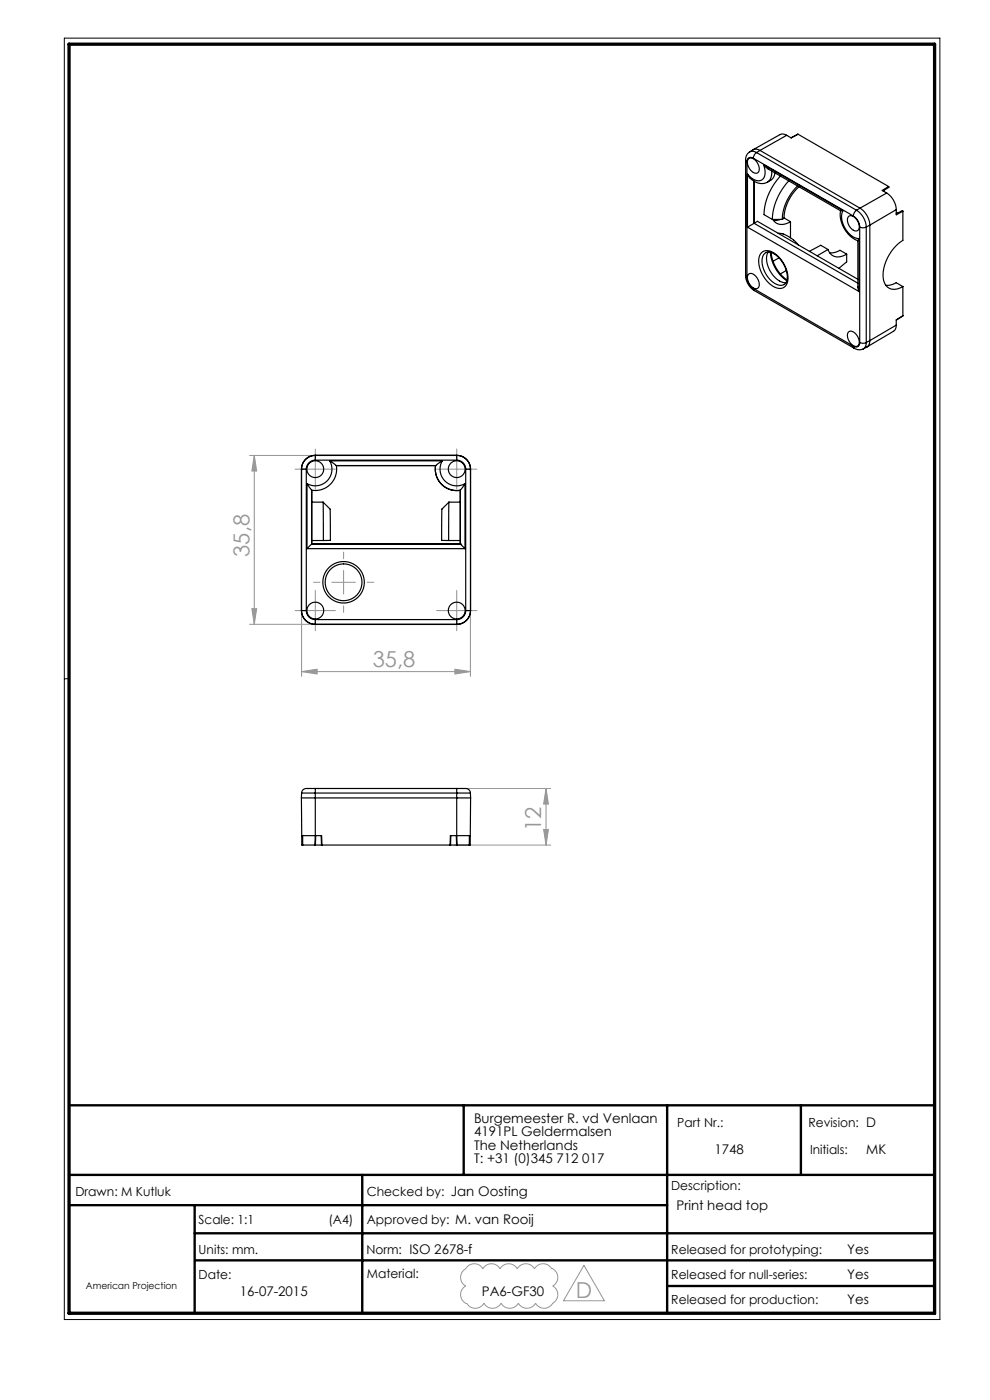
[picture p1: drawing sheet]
<svg xmlns="http://www.w3.org/2000/svg" width="210mm" height="297mm" viewBox="0 0 210 297" stroke-linecap="round" stroke-linejoin="round" font-family="sans-serif">
<path d="M13.6 8.1h185.8v271.8h-185.8zM14.6 144h-1" fill="none" stroke="#000" stroke-width=".21"/>
<path d="M14.6 234.5h183.6M98.4 234.5v14.7M141.5 234.5v44.1M169.9 234.5v14.7M14.6 249.2h183.6M14.6 255.7h126.9M41.3 255.7v22.9M76.8 249.2v29.4M41.3 261.6h156.9M41.4 267.4h156.8M141.5 272.8h56.7" fill="none" stroke="#000" stroke-width=".5"/>
<path d="M14.6 9.4h183.6v269.2h-183.6z" fill="none" stroke="#000" stroke-width=".7"/>
<g fill="none" stroke="#959595" stroke-width=".21">
<path d="M52.9 96.6h13M53.9 96.6l.5 3.3h-1zM53.9 96.6v35.8M64.4 99.5h5M66.9 97v5M94.4 99.5h5M96.9 97v5M52.9 132.4h13M53.4 129.1h1l-.5 3.3zM64 130.5v13M64.4 129.5h5M66.9 127v5"/>
<path d="M70.4 123.5h5M72.9 121v5M94.4 129.5h5M96.9 127v5M99.8 130.5v13M64 142.5l3.3-.5v1zM64 142.5h35.8M96.5 142l3.3 .5-3.3 .5zM96.5 179.3h20.3M97.9 167.3h18.9M115.3 176h1l-.5 3.3zM115.8 167.3l.5 3.3h-1z"/>
<path d="M115.8 167.3v12M99.2 268.7a2.09 2.09 0 0 1 3.2 .5 2.09 2.09 0 0 1 3.7 0 2.09 2.09 0 0 1 3.6 0 2.09 2.09 0 0 1 3.7 0 2.09 2.09 0 0 1 3.6 0v-.1a2.02 2.02 0 0 1 1.3 1.8 2.02 2.02 0 0 1-1.1 1.9 2.19 2.19 0 0 1-.1 3.8 2.09 2.09 0 0 1-3.5-.1 2.09 2.09 0 0 1-3.7 0 2.09 2.09 0 0 1-3.6 0 2.09 2.09 0 0 1-3.6 0 2.09 2.09 0 0 1-3.7 0 2.02 2.02 0 0 1-1.3-1.8 2.02 2.02 0 0 1 1.1-1.9 2.19 2.19 0 0 1 .1-3.8zM123.9 268.4l4.3 7.6h-8.7z"/>
</g>
<g fill="none" stroke="#959595" stroke-width=".21" stroke-dasharray="15.2 1.3 1.3 1.3">
<path d="M64.4 99.5h-1.8M66.9 97v-1.8M69.4 99.5h1.8M94.4 99.5h-1.8M96.9 97v-1.8M99.4 99.5h1.8M66.9 102v1.8M72.9 118.5v-1.4M96.9 102v1.8M64.4 129.5h-1.8M66.9 127v-1.8M66.9 132v1.8"/>
<path d="M67.9 123.5h-1.4M69.4 129.5h1.8M72.9 128.5v1.4M77.9 123.5h1.4M94.4 129.5h-1.8M96.9 127v-1.8M96.9 132v1.8M99.4 129.5h1.8"/>
</g>
<g fill="#959595">
<path d="M53.4 129.1h1l-.5 3.3zM53.9 96.6l.5 3.3h-1zM115.3 176h1l-.5 3.3zM115.8 167.3l.5 3.3h-1z"/>
<path d="M64 142.5l3.3-.5v1zM96.5 142l3.3 .5-3.3 .5z"/>
</g>
<g fill="none" stroke="#000" stroke-width=".25">
<path d="M158.2 33.9l.2 .5M158.2 33.9v24.5M158.4 34.4v24.5M158.6 36.9a3.3 3.3 0 0 0 4.2 1.7M158.6 36.9v11.3M158.7 33.7a1.3 1.3 0 0 1 1.9 .8 1.45 1.45 0 0 1-.1 2.3 2.27 2.27 0 0 1-1.8-3.1zM159 32.2a1.93 1.93 0 0 0-.8 1.7M159 32.2a1.4 1.4 0 0 1 1.5 .2M159.7 31.8a1.42 1.42 0 0 1 1.5 .1M159.7 31.8l-.7 .4M159.8 33.6a.82 .82 0 0 0-1-.1 .82 .82 0 0 0-.4 .9M159.8 33.6l21.2 12.2"/>
<path d="M160 38.4v9M160 38.5v8.9M160.5 32.4a1.57 1.57 0 0 0-.7 1.2M160.5 32.4l21.2 12.2M161.2 31.9l21.2 12.3M161.2 31.9l-.7 .5M162 34.9a2.69 2.69 0 0 1-.4 3.3 2.57 2.57 0 0 1-3-1.3M162 34.9l.9 .9 15.4 8.9M162 34.9l16.8 9.8M163.7 36.3a2.38 2.38 0 0 1-.9 2.4M164.4 36.7a2.02 2.02 0 0 1-.9 1.5l-.7 .4M165.5 37.4a12.7 12.7 0 0 0-3.4 8.1l1.7 1.1"/>
<path d="M166.9 28.7l-.7-.3-.6 .1-5.8 3.3M166.9 28.7l-5.7 3.2M167.3 38.4a12.9 12.9 0 0 0-3.5 8.2M169.2 39.5a10.4 10.4 0 0 0-3.3 7M169.3 28.5l-1.5 .8-.9-.6M169.3 28.5l-1.5 .7M169.3 28.5l19.2 11.1M169.5 39.6a9.6 9.6 0 0 0-3.2 6.7l-.4 .2M188.5 39.6v.1l-1.2 .8M188.5 39.6l-1.4 .8 1 .6M158.2 58.4a4 4 0 0 0 1.8 3.2M158.2 58.4l.2 .5"/>
<path d="M158.4 58.9a2.98 2.98 0 0 0 1.4 2.3M158.6 48.2l23.7 13.7M158.7 58.2a1.3 1.3 0 0 1 1.9 .8 1.45 1.45 0 0 1-.1 2.2 2.27 2.27 0 0 1-1.8-3zM160 47.4l-1.4 .8M160 47.4l22 12.7M160 47.4l.7-.4 21.3 12.2M160 47.4h.1M161.6 53.6a2.45 2.45 0 0 1 3.3 .6 6 6 0 0 1 2 6.1 2.03 2.03 0 0 1-3.3 .2 6.2 6.2 0 0 1-2.4-6.3zM162.1 53.9a1.82 1.82 0 0 1 2.6 .3 5.7 5.7 0 0 1 2.1 5.6 1.59 1.59 0 0 1-2.5 .3 5.5 5.5 0 0 1-2.4-5.9zM163 53.5a4.9 4.9 0 0 0 1.6 5.5 3 3 0 0 0 2.1 1M163.4 53.5a8.2 8.2 0 0 0 3.5 6.1M163.6 53.6a8.3 8.3 0 0 0 3.3 5.8"/>
<path d="M163.9 46.6a2.48 2.48 0 0 0 3.8 .4M165.1 49.5a6.4 6.4 0 0 1 4.3 2.5M165.2 54.7l-1.2 .7M165.5 46.6l-1.4 .2M165.9 46.5l-2.1 .1M166.3 46.2l1.4 .8M166.8 57.4l-1.3 .7M167.7 47v3.5M175.6 52.9a2.32 2.32 0 0 0 3.7 1.2l.3-.2M175.6 52.9l-2.3 1.4M175.6 52.9l-1.5-.9-2.4 1.3M176 53.6l1.2-.1 1-.4 1.4 .8"/>
<path d="M178.3 44.7a6.1 6.1 0 0 0 3.7 6.4M178.8 44.7a4.6 4.6 0 0 0 1.8 5.3l.7 .4 1 .2M178.8 44.7h-.5M179.6 53.9v1.6l-1.7 1.4M180 46a1.3 1.3 0 0 1 1.8 .8 1.45 1.45 0 0 1-.1 2.2 2.28 2.28 0 0 1-1.7-3zM181 45.8a2.98 2.98 0 0 1 1.4 2.4M181.7 44.6a4.5 4.5 0 0 1 2.1 3.6M181.7 44.6a1.57 1.57 0 0 0-.7 1.2M182.3 50.6l-.3 .4v9.9l.3 1M182.3 50.6v11.3M182.4 48.2a1.57 1.57 0 0 0 1.4 0M182.4 48.2v24.5"/>
<path d="M182.4 44.2a4.6 4.6 0 0 1 2.1 3.6M182.4 44.2l-.7 .4M183.8 48.2v24.5M184.5 47.8l-.7 .4M184.5 47.8v24.5M187.6 40.3l-.1 .3M188.1 41a4.5 4.5 0 0 1 2 3.5M188.1 41l-5.7 3.2M190.1 44.5v1.1l1.4-.8M190.1 45.2h.3M190.1 44.5l-5.6 3.3M191.5 44.8v6.2a9 9 0 0 0-4.1 8.4 2.38 2.38 0 0 0 3.8 1.6l.3-.2"/>
<path d="M191.5 44.8l-.1-.1-1.3 .7M159.8 61.2l.2 .4M159.8 61.2l21.2 12.2M160 61.6l21.2 12.3M180 70.5a1.3 1.3 0 0 1 1.8 .8 1.45 1.45 0 0 1-.1 2.2 2.28 2.28 0 0 1-1.7-3zM181 73.4l.2 .5M181.2 73.9a1.94 1.94 0 0 0 1.9 .1M182.4 72.7a.82 .82 0 0 1-.4 .8 .82 .82 0 0 1-1-.1M182.4 72.7a1.57 1.57 0 0 0 1.4 0M183.8 72.7a1.4 1.4 0 0 1-.7 1.3M184.5 72.3a1.42 1.42 0 0 1-.6 1.3l-.8 .4M184.5 72.3l-.7 .4"/>
<path d="M187.9 60.5l1.2-.1 1-.4 1.4 .8M190.1 69l-.1 .7-.3 .5-5.8 3.4M190.1 67.9v1.1M190.1 69l-5.6 3.3M191.5 67l-1.4 .9M191.5 60.8v6.2M63.9 99.5v30M63.9 99.5h.1M64 99.5h1M65 99.5v30M66.9 97.6a1.91 1.91 0 0 0-1.9 1.9M66.9 96.6a2.91 2.91 0 0 0-2.9 2.9"/>
<path d="M66.9 96.6v1M66.9 96.6a2.94 2.94 0 0 0-3 2.9M66.9 97.6h30M66.9 96.6h30M66.9 96.6h.1M69.9 97.8a3.5 3.5 0 0 1-.5 4.2 3.5 3.5 0 0 1-4.3 .6M69.9 97.8l1.4 1M69.9 97.8h23.9M71.3 98.8a4.5 4.5 0 0 1-5.2 5.2M71.3 98.8h21.1M71.3 98.8h.1M71.8 98.8h-.4"/>
<path d="M92 98.8h.4M92.4 98.8h.1M92.4 98.8a4.5 4.5 0 0 0 5.2 5.2M93.8 97.8a3.5 3.5 0 0 0 .6 4.2 3.5 3.5 0 0 0 4.2 .6M93.8 97.8l-1.4 1M96.9 97.6a1.91 1.91 0 0 1 1.9 1.9M96.9 96.6v1M96.9 96.6a2.91 2.91 0 0 1 2.9 2.9M96.9 96.6a2.94 2.94 0 0 1 2.9 2.9M96.9 96.6h.1M98.8 99.5h1M98.8 99.5v30"/>
<path d="M99.8 99.5v30M99.8 99.5h.1M65.1 102.6l1 1.4M65.1 116.4h33.5M65.1 102.6v13.8M66.1 115.4l-1 1M66.1 115.4h31.5M66.1 104v11.4M66.1 104h.1M66.1 106.5h2.4M66.1 114.7h2.5M66.1 104v.4"/>
<path d="M68.5 106.5l1.5 1.5 .1 1.9v4.7l-1.5 .1M68.5 106.5l.1 8.2M93.7 108v6.6l1.5 .1M95.2 114.7h2.4M95.2 106.5v8.2M95.2 106.5h2.4M95.2 106.5l-1.5 1.5M97.6 104h.1M97.6 104v.4M97.6 115.4l1 1M97.6 115.4h.1M97.6 104v11.4"/>
<path d="M98.6 102.6l-1 1.4M98.6 102.6v13.8M63.9 129.5a2.94 2.94 0 0 0 3 3M63.9 129.5h.1M64 129.5h1M64 129.5a2.91 2.91 0 0 0 2.9 2.9M65 129.5a1.91 1.91 0 0 0 1.9 1.9M66.9 131.4v1M66.9 132.4h30M66.9 131.4h30M66.9 132.4v.1M66.9 132.5h30"/>
<path d="M96.9 131.4v1M96.9 132.4v.1M98.8 129.5a1.91 1.91 0 0 1-1.9 1.9M98.8 129.5h1M99.8 129.5a2.91 2.91 0 0 1-2.9 2.9M99.8 129.5h.1M99.8 129.5a2.94 2.94 0 0 1-2.9 3M63.9 169.3h35.9M63.9 169.3l.1 8M64 168.2h2.9M64 168.2l-.1 1.1M64 177.3h2.9"/>
<path d="M64 177.3v2h.2M64.2 177.3v2M64.2 179.3h2.6M66.8 179.3h.1M66.9 177.3l-.1 2M66.9 177.3h1.3l.1 2M66.9 167.3h-1.9a1.01 1.01 0 0 0-1 .9M66.9 167.3v.9M66.9 168.2v9.1M66.9 168.2h30M66.9 167.3h30M66.9 179.3h1.3"/>
<path d="M67 177.3l-.1 2M68.1 177.3l.1 2M68.2 179.3h.1M68.3 179.3h27.2M95.5 179.3h.1M95.6 179.3h1.3M95.6 177.3v2M96.8 177.3l.1 2M96.9 179.3h.1M96.9 177.3h-1.4v2M96.9 168.2h2.9M96.9 177.3h2.9"/>
<path d="M96.9 167.3v.9M96.9 167.3h1.8a1.01 1.01 0 0 1 1.1 .9M96.9 168.2v9.1M96.9 177.3l.1 2M97 179.3h2.5M99.6 177.3l-.1 2M99.8 177.3l-.1 2h-.2M99.8 168.2v1.1M99.8 169.3v8"/>
<circle cx="66.9" cy="99.5" r="1.78"/>
<circle cx="96.9" cy="99.5" r="1.78"/>
<circle cx="66.9" cy="129.5" r="1.78"/>
<circle cx="72.9" cy="123.5" r="4.4"/>
<circle cx="72.9" cy="123.5" r="3.9"/>
<circle cx="96.9" cy="129.5" r="1.78"/>
</g>
<g font-size="4.7" fill="#959595">
<text x="52.9" y="118.1" transform="rotate(-90 52.9 118.1)">35,8</text>
<text x="79.1" y="141.5">35,8</text>
<text x="114.8" y="176.4" transform="rotate(-90 114.8 176.4)">12</text>
<text x="122.2" y="275.4">D</text>
</g>
<g font-size="2.8">
<text x="100.5" y="238.2">Burgemeester R. vd Venlaan</text>
<text x="100.5" y="241.1">4191PL Geldermalsen</text>
<text x="100.5" y="243.9">The Netherlands</text>
<text x="151.5" y="244.7">1748</text>
<text x="183.8" y="244.8">MK</text>
<text x="100.5" y="246.7">T: +31 (0)345 712 017</text>
<text x="143.5" y="256.7">Print head top</text>
<text x="179.7" y="266">Yes</text>
<text x="50.9" y="275">16-07-2015</text>
<text x="102.2" y="275">PA6-GF30</text>
<text x="179.7" y="271.4">Yes</text>
<text x="179.7" y="276.6">Yes</text>
</g>
<g font-size="2.7">
<text x="143.7" y="239.1">Part Nr.:</text>
<text x="171.5" y="239.1">Revision: D</text>
<text x="171.8" y="244.8">Initials:</text>
<text x="16" y="253.7">Drawn: M Kutluk</text>
<text x="77.8" y="253.7">Checked by: Jan Oosting</text>
<text x="142.4" y="252.5">Description:</text>
<text x="42.1" y="259.7">Scale: 1:1</text>
<text x="69.7" y="259.7">(A4)</text>
<text x="77.8" y="259.7">Approved by: M. van Rooij</text>
<text x="42.1" y="266">Units: mm.</text>
<text x="77.7" y="266">Norm: ISO 2678-f</text>
<text x="142.4" y="266">Released for prototyping:</text>
<text x="42.1" y="271.3">Date:</text>
<text x="77.8" y="271">Material:</text>
<text x="142.4" y="271.3">Released for null-series:</text>
<text x="142.4" y="276.6">Released for production:</text>
</g>
<text font-size="2" x="18.2" y="273.4">American Projection</text>
</svg>
